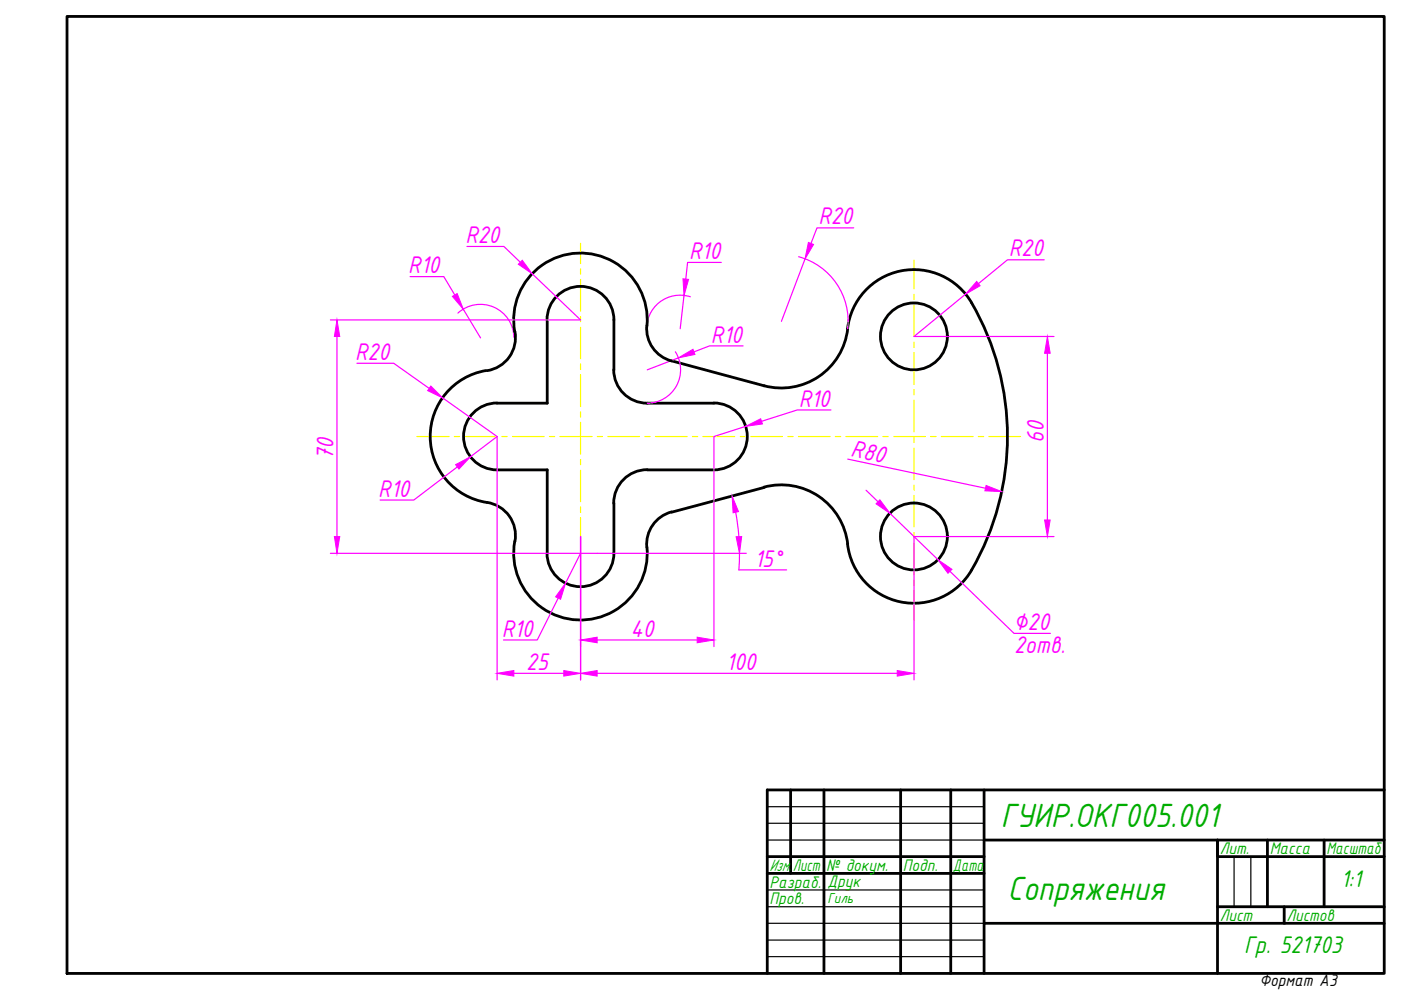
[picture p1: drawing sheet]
<svg xmlns="http://www.w3.org/2000/svg" width="297mm" height="210mm" viewBox="0 0 297 210" stroke-linecap="round" stroke-linejoin="round" font-family="sans-serif">
<!-- layer: 0 -->
<g fill="none" stroke="#000" stroke-width=".59">
<path d="M14.2 3.5h279.3v202.9h-279.3zM103 78.6a14.2 14.2 0 0 0-11.8 14.4 14.2 14.2 0 0 0 12.8 13.7 7.1 7.1 0 0 1 5.2 8.1M109.2 70.3a7.1 7.1 0 0 1-5.9 8.3M116 67.8a7.1 7.1 0 0 1 7.1-7.1 7.1 7.1 0 0 1 7.1 7.1M116 67.8v17.7h-10.6M130.1 78.4a7.1 7.1 0 0 0 7.1 7.1h14.2M130.2 67.8v10.6M137.1 69a7.1 7.1 0 0 0 5.3 7.5M137.2 69.1a14.2 14.2 0 0 0-14.8-15.4 14.2 14.2 0 0 0-13.3 16.6M142.4 76.5l19.6 5.3M179.7 69.7a14.2 14.2 0 0 1 11.2-12.2 14.2 14.2 0 0 1 15.1 6.7 56.5 56.5 0 0 1-.7 57.7 14.2 14.2 0 0 1-15 5.6 14.2 14.2 0 0 1-10.6-12.1M179.7 69.7a14.2 14.2 0 0 1-17.7 12.1"/>
<path d="M105.4 85.4a7.1 7.1 0 0 0-7.1 7.1 7.1 7.1 0 0 0 7.1 7.1h10.6v17.7M137.2 99.6a7.1 7.1 0 0 0-7.1 7.1M137.2 99.6h14.2M151.3 85.4a7.1 7.1 0 0 1 7.1 7.1 7.1 7.1 0 0 1-7.1 7.1M109.1 114.8a14.2 14.2 0 0 0 13.3 16.6 14.2 14.2 0 0 0 14.8-15.4M130.2 106.7v10.6a7.1 7.1 0 0 1-7.1 7.1 7.1 7.1 0 0 1-7.1-7.1M142.4 108.5a7.1 7.1 0 0 0-5.3 7.5M162 103.3a14.2 14.2 0 0 1 17.7 12M162 103.3l-19.6 5.3M167.6 167.5v17.7M174.7 167.5v38.9M191 167.5v38.9"/>
<path d="M201.6 167.5v38.9M208.6 167.5v38.9M208.6 178.1h84.9M268.7 178.1v14.1M280.7 178.1v14.1M293.5 167.5h-130.8v38.9M162.7 181.6h45.9M162.7 185.2h45.9M208.6 195.8h84.9M258.1 192.2h35.4M272.3 192.2v3.6M293.5 181.6h-35.4v-3.5v28.3"/>
<circle cx="193.8" cy="71.3" r="7.1"/>
<circle cx="193.8" cy="113.7" r="7.1"/>
</g>
<path d="M162.7 171h45.9M162.7 174.6h45.9M162.7 178.1h45.9M162.7 188.7h45.9M162.7 192.2h45.9M162.7 199.3h45.9M162.7 195.8h45.9M261.6 181.6v10.6M265.2 181.6v10.6M162.7 202.8h45.9" fill="none" stroke="#000" stroke-width=".25"/>
<g fill="none" stroke="#ff0" stroke-width=".25">
<path d="M123.1 51.6v4.3M123.1 57v1.1M123.1 59.2v6.8M193.8 55.1v6.2M123.1 67.1v1.1M123.1 69.4v6.7M123.1 77.2v1.1M123.1 79.4v6.8M193.8 62.4v1.1M193.8 64.7v6.7M193.8 72.5v1.1M193.8 74.8v6.7"/>
<path d="M88.4 92.6h6.8M96.3 92.6h1.1M98.5 92.6h6.8M106.4 92.6h1.1M108.7 92.6h6.7M116.5 92.6h1.1M118.7 92.6h6.8M123.1 87.3v1.1M123.1 89.5v6.8M123.1 97.4v1.1M123.1 99.7v6.7M126.6 92.6h1.1"/>
<path d="M128.8 92.6h6.8M136.7 92.6h1.1M139 92.6h6.7M146.8 92.6h1.1M149 92.6h6.8M156.9 92.6h1.1M159.2 92.6h6.7M167 92.6h1.1M169.3 92.6h6.7M177.1 92.6h1.2M179.4 92.6h6.7M187.2 92.6h1.1"/>
<path d="M189.5 92.6h6.7M193.8 82.6v1.1M193.8 84.9v6.7M193.8 92.7v1.1M193.8 95v6.7M197.3 92.6h1.1M199.5 92.6h6.8M207.4 92.6h1.2M209.7 92.6h6.7M123.1 107.5v1.1M123.1 109.7v6.8M123.1 117.6v1.1"/>
<path d="M123.1 119.9v6.7M193.8 102.8v1.1M193.8 105v6.8M193.8 112.9v1.1M193.8 115.2v6.7M123.1 127.7v1.1M123.1 129.9v4.4M193.8 123v1.1M193.8 125.3v6.2"/>
</g>
<g fill="none" stroke="#f0f" stroke-width=".25">
<path d="M86.9 58.6h7.2l2.3 3.9M99 52.3h7.8l3.5 3.3M112.8 58.1l10.3 9.7h-53.1M152.9 55.6h-7.1l-.4 3.6M169.3 54.4a14.2 14.2 0 0 1 10.4 15.3M170.7 54.9l-5 13.2M181 48.3h-7.8l-1.3 3.3M221.4 55.1h-7.8l-6.1 5M71.4 71.3v42.5M75.7 77h7.8l7.5 5.4M97.1 66.4a7.1 7.1 0 0 1 7.6-1.3 7.1 7.1 0 0 1 4.3 6.4M98.2 65.6l3.7 6"/>
<path d="M143.2 74.6a7.1 7.1 0 0 1-6 10.9M143.8 75.9l-6.6 2.5M145 62.7l-.8 7M146.4 62.9a7.1 7.1 0 0 0-9.3 7.3M157.6 73.3h-7.2l-3.3 1.3M204.7 62.4l-10.9 8.9h29.7M222.1 74.9v35.4M93.9 84.4l11.5 8.2M97 99l-9.3 7h-7.1M105.4 92.6l-5.6 4.2M105.4 92.6v51.6M158.1 90.4l-6.7 2.2v44.5"/>
<path d="M176.2 86.9h-7.2l-7.6 2.4M179.7 97.3l29.2 6.2M70 117.3h88.2M123.1 117.3l-3.2 6.3M123.1 113.8v30.4M156 108.6l.7 5.2M156.8 117.3l-.1 3.5M183.6 103.9l2.6 2.5M188.7 108.9l10.2 9.8M223.5 113.8h-29.7v30.4M118.3 126.8l-4.4 8.9h-7.1M126.6 135.7h21.2"/>
<path d="M156.7 120.8h10.1M201.4 121.1l13.6 13.2h7.7M109 142.8h10.5M126.6 142.8h63.6"/>
</g>
<g fill="#f0f" stroke="#f0f" stroke-width=".21">
<path d="M207.1 59.7l.7 .9-3.1 1.8z"/>
<path d="M95.9 62.8l1-.6 1.3 3.4z"/>
<path d="M91.3 81.8l2.6 2.6-3.2-1.6z"/>
<path d="M96.6 98.5l3.2-1.7-2.5 2.7z"/>
<path d="M119.9 123.6l-1 3.5-1.1-.6z"/>
<path d="M144.8 59.1l1.2 .1-1 3.5z"/>
<path d="M171.4 51.4l1.1 .4-1.8 3.1z"/>
<path d="M186.5 106l2.2 2.9-3-2.1z"/>
<path d="M198.9 118.7l2.9 2-.8 .9z"/>
<path d="M143.8 75.9l3.1-1.8 .4 1.1z"/>
<path d="M158.1 90.4l3.2-1.6 .4 1.1z"/>
<path d="M222.1 71.3l.6 3.6h-1.2z"/>
<path d="M221.5 110.3h1.2l-.6 3.5z"/>
<path d="M123.1 142.8l3.5-.6v1.2z"/>
<path d="M190.2 142.2l3.6 .6-3.6 .6z"/>
<path d="M119.5 142.2l3.6 .6-3.6 .6z"/>
<path d="M105.4 142.8l3.6-.6v1.2z"/>
<path d="M209.1 102.9l3.3 1.3-3.6-.1z"/>
<path d="M123.1 135.7l3.5-.6v1.2z"/>
<path d="M147.8 135.1l3.6 .6-3.6 .6z"/>
<path d="M71.4 67.8l.6 3.5h-1.1z"/>
<path d="M70.9 113.8h1.1l-.6 3.5z"/>
<path d="M156.1 113.8h1.2l-.5 3.5z"/>
<path d="M155.2 105.2l1.4 3.3-1.2 .2z"/>
<path d="M109.9 56l.8-.8 2.1 2.9z"/>
</g>
<g font-size="7.7" fill="#00ad00">
<text x="212.2" y="175.3">ГУИР.ОКГ005.001</text>
<text x="213.6" y="190.9">Сопряжения</text>
</g>
<g font-size="5.5" fill="#f0f">
<text x="173.5" y="47.6">R20</text>
<text x="98.7" y="51.6">R20</text>
<text x="86.6" y="57.9">R10</text>
<text x="146.1" y="55">R10</text>
<text x="213.9" y="54.4">R20</text>
<text x="75.3" y="76.3">R20</text>
<text x="150.7" y="72.7">R10</text>
<text x="169.4" y="86.2">R10</text>
<text x="221.3" y="93.8" transform="rotate(-90 221.3 93.8)">60</text>
<text x="70.7" y="97.6" transform="rotate(-90 70.7 97.6)">70</text>
<text x="180.2" y="96.7" transform="rotate(12 180.2 96.7)">R80</text>
<text x="80.2" y="105.3">R10</text>
<text x="160" y="120.1">15°</text>
<text x="106.4" y="135">R10</text>
<text x="133.7" y="135">40</text>
<text x="214.9" y="133.6">∅20</text>
<text x="111.6" y="142">25</text>
<text x="154" y="142">100</text>
<text x="215" y="138.4">2отв.</text>
</g>
<g font-size="5.5" fill="#00ad00">
<text x="284.3" y="188">1:1</text>
<text x="263.8" y="202.2">Гр. 521703</text>
</g>
<g font-size="3.8" fill="#00ad00">
<text x="163.1" y="184.7">Изм.</text>
<text x="168.1" y="184.7">Лист</text>
<text x="175.2" y="184.7">№ докум.</text>
<text x="191.4" y="184.7">Подп.</text>
<text x="202" y="184.7">Дата</text>
<text x="258.6" y="181.2">Лит.</text>
<text x="269.2" y="181.2">Масса</text>
<text x="281.2" y="181.2">Масштаб</text>
<text x="163.1" y="188.2">Разраб.</text>
<text x="163.1" y="191.7">Пров.</text>
<text x="175.4" y="188">Друк</text>
<text x="258.6" y="195.3">Лист</text>
<text x="272.7" y="195.3">Листов</text>
</g>
<text font-size="3.8" x="267" y="209.1">Формат А3</text>
<text font-size="3.3" fill="#00ad00" x="175.4" y="191.5">Гиль</text>
</svg>
